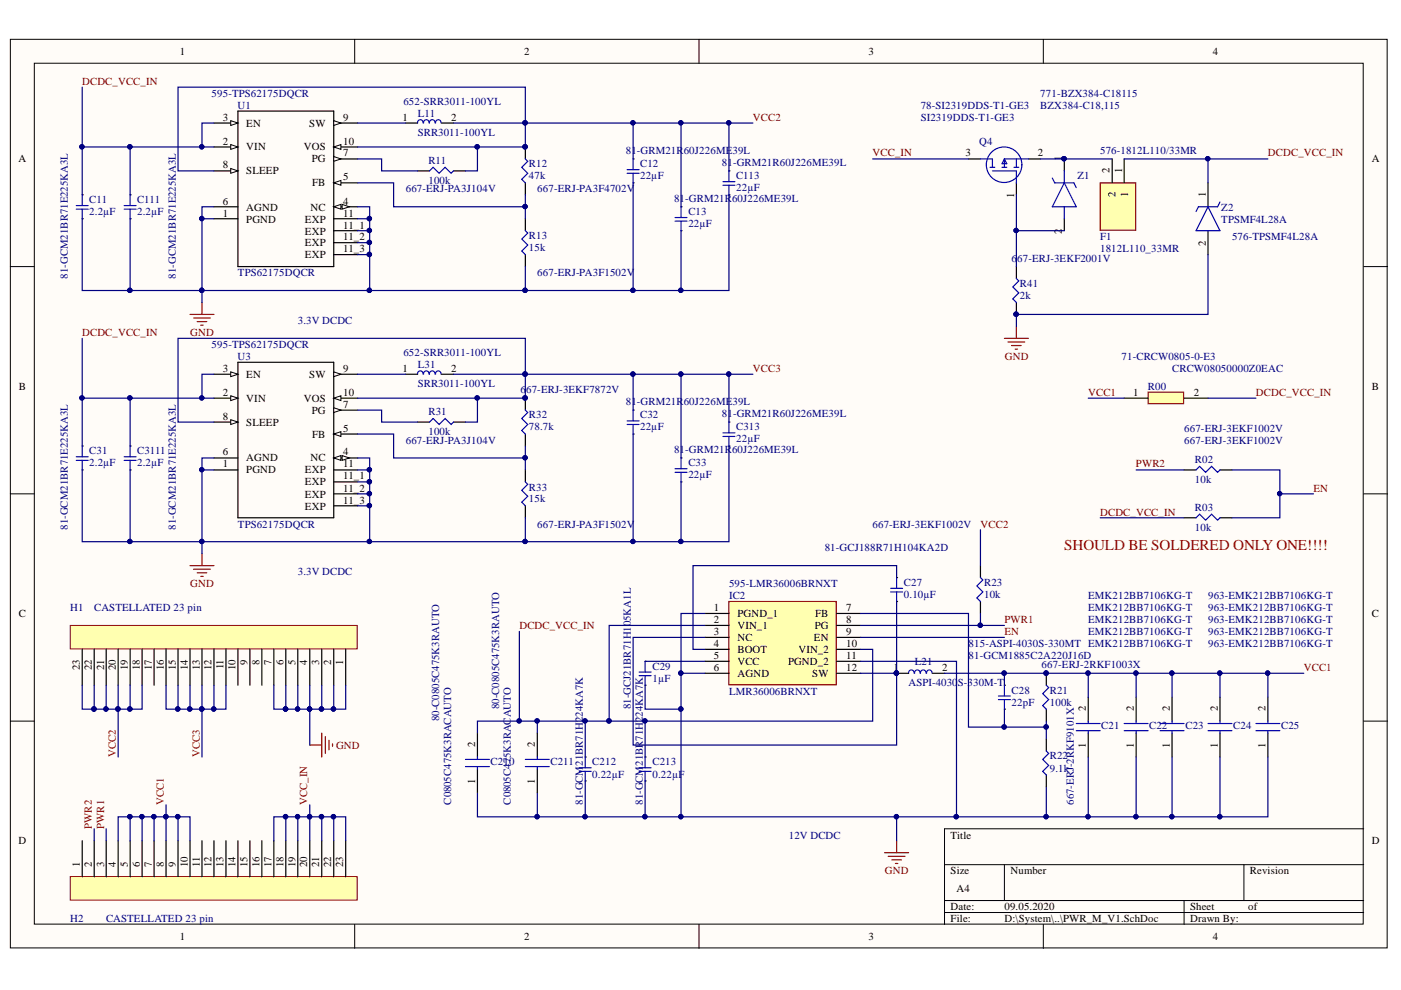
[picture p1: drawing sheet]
# Altium project PWR_M_V1.PrjPcb
1 sheet, 47 parts. Net scope: global (net labels, ports and power ports of the same name join across sheets).
Board file: PWR_M_V1.PcbDoc

## Sheet PWR_M_V1.SchDoc
size A4

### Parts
C11  2.2µF  Supplier Part Number 1: 81-GCM21BR71E225KA3L  [SMD-0805C]
C12  22µF  Supplier Part Number 1: 81-GRM21R60J226ME39L  [SMD-0805C]
C13  22µF  Supplier Part Number 1: 81-GRM21R60J226ME39L  [SMD-0805C]
C21  EMK212BB7106KG-T  Supplier Part Number 1: 963-EMK212BB7106KG-T  [CAPC2012X135N]
C22  EMK212BB7106KG-T  Supplier Part Number 1: 963-EMK212BB7106KG-T  [CAPC2012X135N]
C23  EMK212BB7106KG-T  Supplier Part Number 1: 963-EMK212BB7106KG-T  [CAPC2012X135N]
C24  EMK212BB7106KG-T  Supplier Part Number 1: 963-EMK212BB7106KG-T  [CAPC2012X135N]
C25  EMK212BB7106KG-T  Supplier Part Number 1: 963-EMK212BB7106KG-T  [CAPC2012X135N]
C27  0.10µF  Supplier Part Number 1: 81-GCJ188R71H104KA2D  [SMD-0603C]
C28  22pF  Supplier Part Number 1: 81-GCM1885C2A220J16D  [SMD-0603C]
C29  1µF  Supplier Part Number 1: 81-GCJ21BR71H105KA1L  [SMD-0805C]
C31  2.2µF  Supplier Part Number 1: 81-GCM21BR71E225KA3L  [SMD-0805C]
C32  22µF  Supplier Part Number 1: 81-GRM21R60J226ME39L  [SMD-0805C]
C33  22µF  Supplier Part Number 1: 81-GRM21R60J226ME39L  [SMD-0805C]
C111  2.2µF  Supplier Part Number 1: 81-GCM21BR71E225KA3L  [SMD-0805C]
C113  22µF  Supplier Part Number 1: 81-GRM21R60J226ME39L  [SMD-0805C]
C210  C0805C475K3RACAUTO  Supplier Part Number 1: 80-C0805C475K3RAUTO  [CAPC2012X125N]
C211  C0805C475K3RACAUTO  Supplier Part Number 1: 80-C0805C475K3RAUTO  [CAPC2012X125N]
C212  0.22µF  Supplier Part Number 1: 81-GCM21BR71H224KA7K  [SMD-0805C]
C213  0.22µF  Supplier Part Number 1: 81-GCM21BR71H224KA7K  [SMD-0805C]
C313  22µF  Supplier Part Number 1: 81-GRM21R60J226ME39L  [SMD-0805C]
C3111  2.2µF  Supplier Part Number 1: 81-GCM21BR71E225KA3L  [SMD-0805C]
F1  1812L110_33MR  Supplier Part Number 1: 576-1812L110/33MR  [FUSC4632X200N]
H1  CASTELLATED 23 pin  [CASTELLATED 23 pin]
H2  CASTELLATED 23 pin  [CASTELLATED 23 pin]
IC2  LMR36006BRNXT  Supplier Part Number 1: 595-LMR36006BRNXT  [LMR36015FSCQRNXTQ1]
L11  SRR3011-100YL  Supplier Part Number 1: 652-SRR3011-100YL  [SRR3011-100YL]
L21  ASPI-4030S-330M-T  Supplier Part Number 1: 815-ASPI-4030S-330MT  [INDPM4040X300N]
L31  SRR3011-100YL  Supplier Part Number 1: 652-SRR3011-100YL  [SRR3011-100YL]
Q4  SI2319DDS-T1-GE3  Supplier Part Number 1: 78-SI2319DDS-T1-GE3  [SOT96P240X120-3N]
R00  CRCW08050000Z0EAC  Supplier Part Number 1: 71-CRCW0805-0-E3  [RESC2012X60N]
R02  10k  Supplier Part Number 1: 667-ERJ-3EKF1002V  [SMD-0603-RES]
R03  10k  Supplier Part Number 1: 667-ERJ-3EKF1002V  [SMD-0603-RES]
R11  100k  Supplier Part Number 1: 667-ERJ-PA3J104V  [SMD-0603-RES]
R12  47k  Supplier Part Number 1: 667-ERJ-PA3F4702V  [SMD-0603-RES]
R13  15k  Supplier Part Number 1: 667-ERJ-PA3F1502V  [SMD-0603-RES]
R21  100k  Supplier Part Number 1: 667-ERJ-2RKF1003X  [SMD-0402-RES]
R22  9.1k  Supplier Part Number 1: 667-ERJ-2RKF9101X  [SMD-0402-RES]
R23  10k  Supplier Part Number 1: 667-ERJ-3EKF1002V  [SMD-0603-RES]
R31  100k  Supplier Part Number 1: 667-ERJ-PA3J104V  [SMD-0603-RES]
R32  78.7k  Supplier Part Number 1: 667-ERJ-3EKF7872V  [SMD-0603-RES]
R33  15k  Supplier Part Number 1: 667-ERJ-PA3F1502V  [SMD-0603-RES]
R41  2k  Supplier Part Number 1: 667-ERJ-3EKF2001V  [SMD-0603-RES]
U1  TPS62175DQCR  Supplier Part Number 1: 595-TPS62175DQCR  [*SON50P300X200X80-11N240X84_TPS62175DQCR(Primary)]
U3  TPS62175DQCR  Supplier Part Number 1: 595-TPS62175DQCR  [*SON50P300X200X80-11N240X84_TPS62175DQCR(Primary)]
Z1  BZX384-C18,115  Supplier Part Number 1: 771-BZX384-C18115  [SOD2512X110N]
Z2  TPSMF4L28A  Supplier Part Number 1: 576-TPSMF4L28A  [SODFL3718X108N]

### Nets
GND: C11.2 C12.2 C13.2 C21.1 C22.1 C23.1 C24.1 C25.1 C29.2 C31.2 C32.2 C33.2 C111.2 C113.2 C210.1 C211.1 C212.2 C213.2 C313.2 C3111.2 H1.1 H1.2 H1.3 H1.4 H1.5 H1.6 H1.7 IC2.1(PGND_1) IC2.6(AGND) IC2.11(PGND_2) R13.1 R22.1 R33.1 R41.1 U1.1(PGND) U1.4(NC) U1.6(AGND) U1.11(EXP) U1.11_1(EXP) U1.11_2(EXP) U1.11_3(EXP) U3.1(PGND) U3.4(NC) U3.6(AGND) U3.11(EXP) U3.11_1(EXP) U3.11_2(EXP) U3.11_3(EXP) Z2.2(A)
EN: IC2.9(EN) R02.2 R03.2
P0_D1: H2.3 IC2.8(PG) R23.1
P0_D2: H2.2 R02.1
VCC0: H2.17 H2.18 H2.19 H2.20 H2.21 H2.22 H2.23 Q4.3(D)
VCC0_STB: C11.1 C31.1 C111.1 C210.2 C211.2 C212.1 C213.1 C3111.1 F1.1 IC2.2(VIN_1) IC2.10(VIN_2) R00.2 R03.1 U1.2(VIN) U1.3(EN) U3.2(VIN) U3.3(EN) Z2.1(K)
VCC1: C21.2 C22.2 C23.2 C24.2 C25.2 C28.1 H2.4 H2.5 H2.6 H2.7 H2.8 H2.9 H2.10 L21.2 R00.1 R21.2
VCC2: C12.1 C13.1 C113.1 H1.18 H1.19 H1.20 H1.21 H1.22 H1.23 L11.2 R11.2 R12.2 R23.2 U1.8(SLEEP) U1.10(VOS)
VCC3: C32.1 C33.1 C313.1 H1.11 H1.12 H1.13 H1.14 H1.15 H1.16 L31.2 R31.2 R32.2 U3.8(SLEEP) U3.10(VOS)
NetC27_1: C27.1 IC2.4(BOOT)
NetC27_2: C27.2 IC2.3(NC) IC2.12(SW) L21.1
NetC28_2: C28.2 IC2.7(FB) R21.1 R22.2
NetC29_1: C29.1 IC2.5(VCC)
NetF1_2: F1.2 Q4.2(S) Z1.1(K)
NetL11_1: L11.1 U1.9(SW)
NetL31_1: L31.1 U3.9(SW)
NetQ4_1: Q4.1(G) R41.2 Z1.2(A)
NetR11_1: R11.1 U1.7(PG)
NetR12_1: R12.1 R13.2 U1.5(FB)
NetR31_1: R31.1 U3.7(PG)
NetR32_1: R32.1 R33.2 U3.5(FB)

Not connected (* = marked no-connect by the designer): H1 8 9 10 17; H2 1 11 12 13 14 15 16

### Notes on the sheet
- 3.3V DCDC
- (near R03) SHOULD BE SOLDERED ONLY ONE!!!!
- P0
- 12V DCDC
